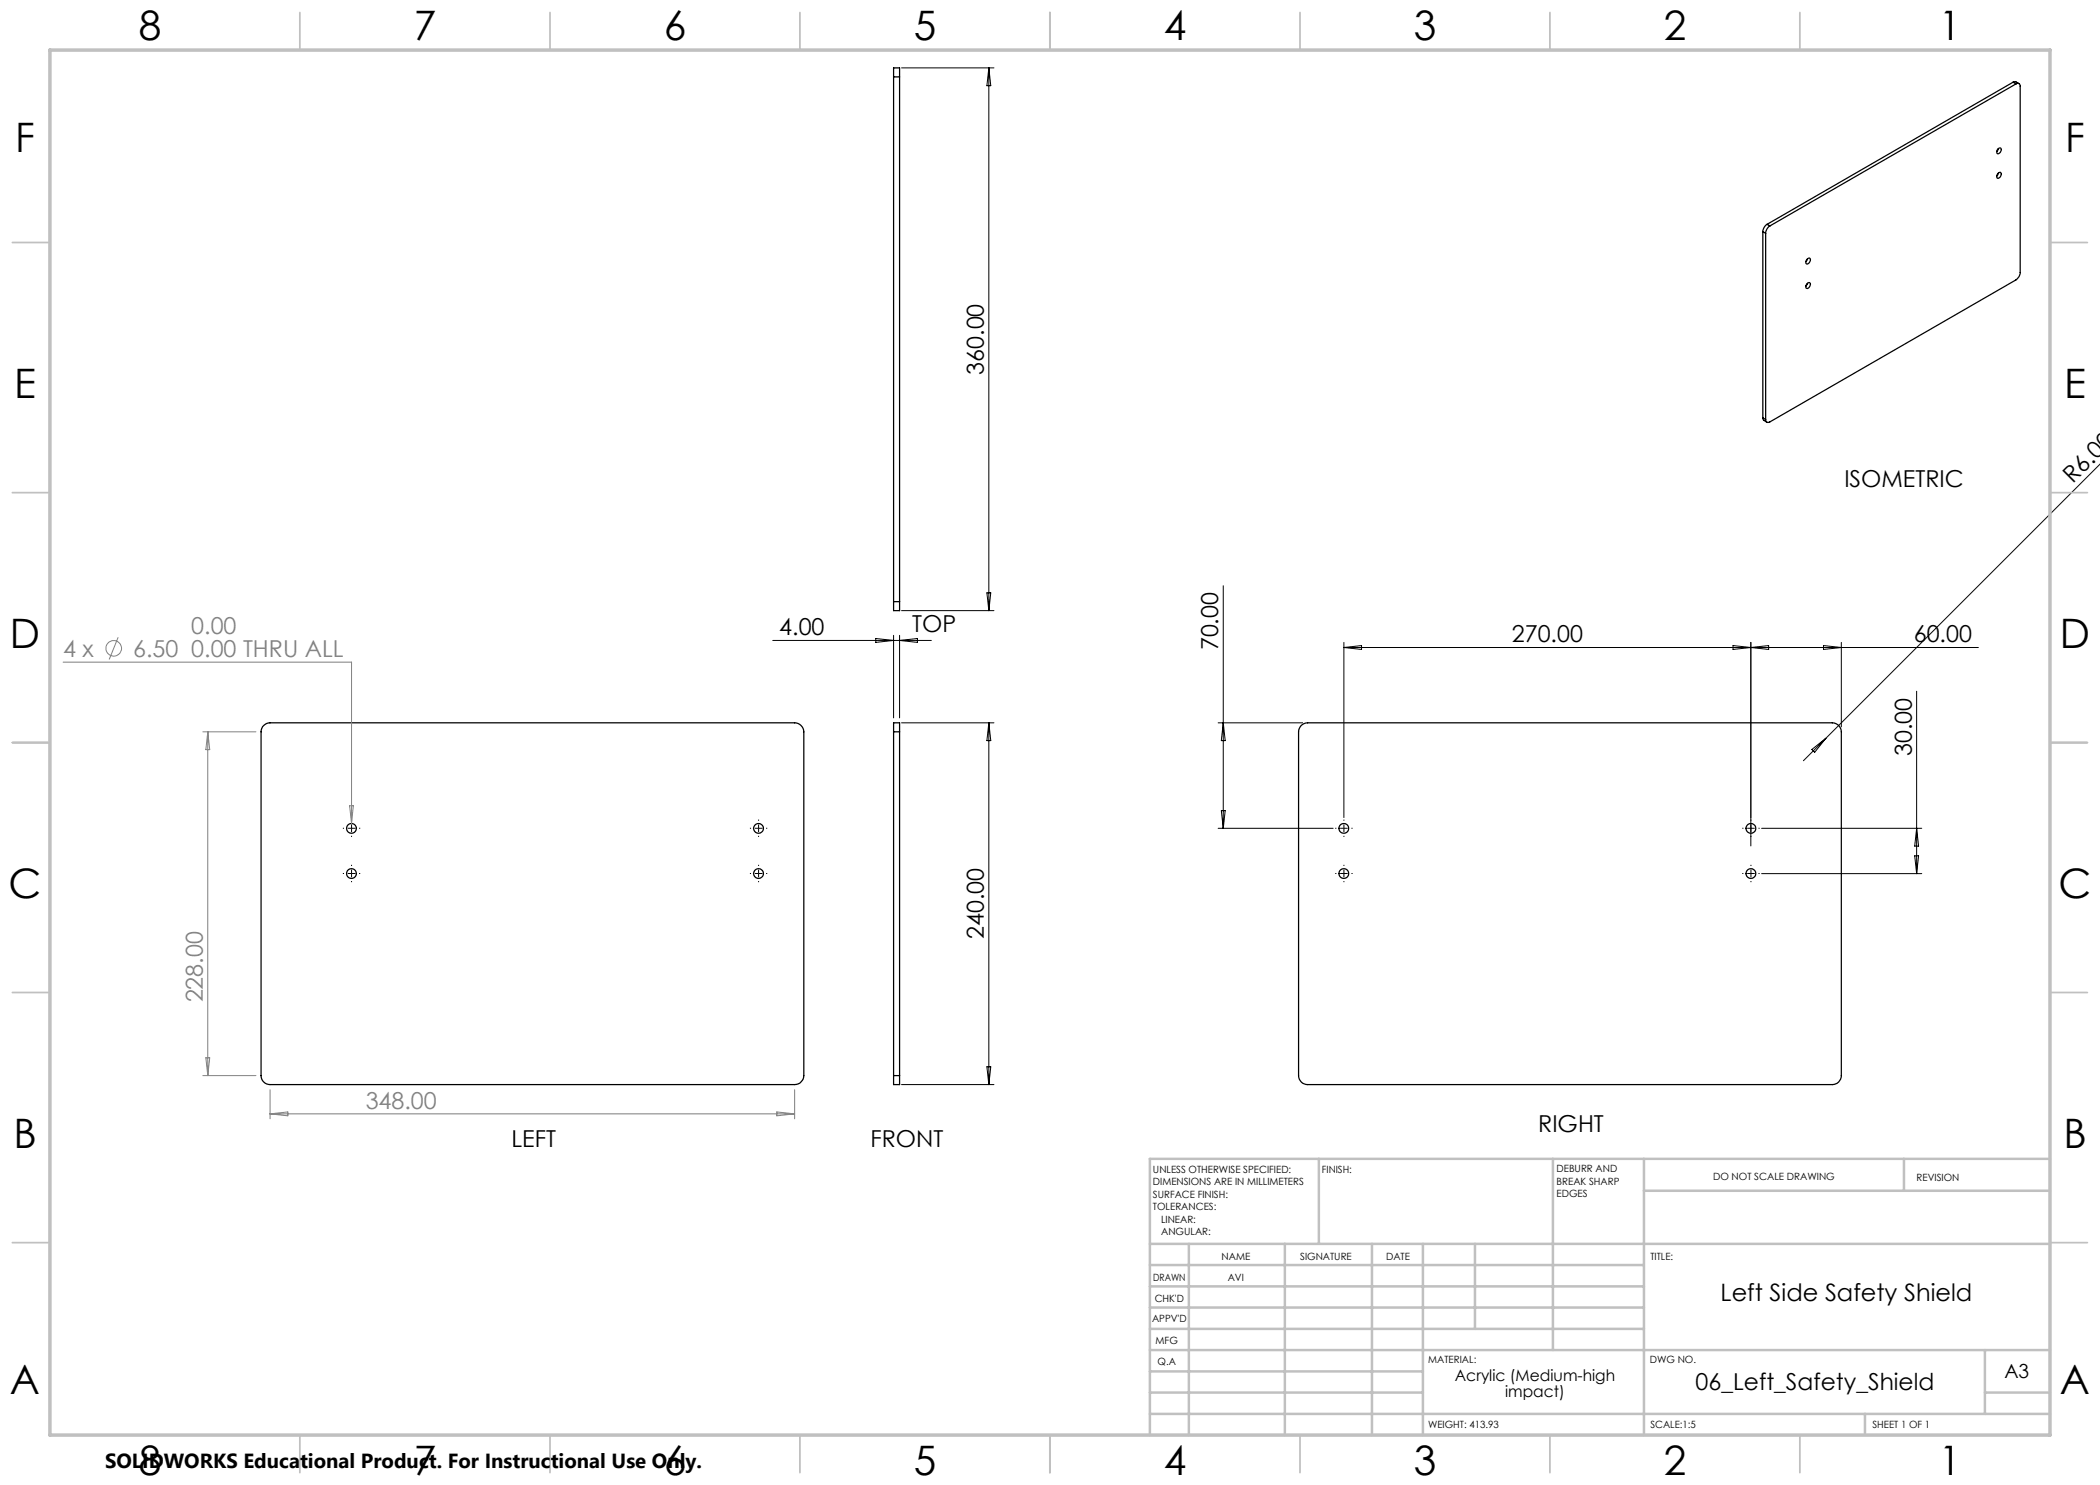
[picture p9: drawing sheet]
<svg xmlns="http://www.w3.org/2000/svg" width="420mm" height="297mm" viewBox="0 0 420 297" stroke-linecap="round" stroke-linejoin="round" font-family="sans-serif">
<g fill="none" stroke="#000" stroke-width=".25">
<path d="M178.7 15.4v-1.8h1.2v1.8M178.7 15.4v104.9M178.7 15.4h1.2M179.9 15.4v104.9M402.6 16.4l.5-.1 .7 .4M402.6 16.4l.6 .4M402.6 16.4l-49.2 28.5M403.2 16.8a.51 .51 0 0 1 .6-.1 .51 .51 0 0 1 .2 .5v37.3a1.87 1.87 0 0 1-.8 1.5l-49.2 28.4a.51 .51 0 0 1-.6 0 .51 .51 0 0 1-.3-.5M403.2 16.8l-49.2 28.4M399.5 29.9l.4-.3a.52 .52 0 0 1 .4 .5 .52 .52 0 0 1-.4 .5l-.2 .2-.3-.1-.1-.3zM399.5 34.8l.4-.3a.66 .66 0 0 1 .3 .7 .66 .66 0 0 1-.7 .5l-.2-.4zM399.7 29.7l-.4 .6"/>
<path d="M399.7 34.6l-.4 .6M352.6 46.3l.5 .4M352.6 46.3v37.3M353.1 46.7v37.2M353.4 44.9a1.88 1.88 0 0 0-.8 1.4M353.4 44.9l.6 .3M354 45.2a1.87 1.87 0 0 0-.9 1.5M361.5 56.7l.3-.2a.64 .64 0 0 1 .2 .8 .64 .64 0 0 1-.6 .4l-.2-.2v-.3zM361.5 51.8l.3-.2a.66 .66 0 0 1 .2 .8 .66 .66 0 0 1-.6 .4l-.2-.2v-.3zM361.5 51.8l-.3 .5M361.5 56.7l-.3 .5M352.6 83.6l.1 .4 .7 .5"/>
<path d="M352.6 83.6l.5 .3M178.7 120.3v1.8h1.2v-1.8M178.7 120.3h1.2M52.7 145.1l.6-.4 .7-.1h104.9a1.87 1.87 0 0 1 1.9 1.8v68.7a1.87 1.87 0 0 1-1.9 1.8h-104.9a1.81 1.81 0 0 1-1.8-1.8v-68.7l.2-.7zM178.7 146.4v-1.8h1.2v1.8M178.7 146.4h1.2M178.7 146.4v68.7M179.9 146.4v68.7M260.2 145.1l.6-.4 .7-.1h105a1.81 1.81 0 0 1 1.8 1.8v68.7a1.81 1.81 0 0 1-1.8 1.8h-105a1.81 1.81 0 0 1-1.8-1.8v-68.7l.2-.7zM178.7 215.1v1.8h1.2v-1.8M178.7 215.1h1.2"/>
<circle cx="70.3" cy="174.7" r=".98"/>
<circle cx="70.3" cy="165.7" r=".98"/>
<circle cx="151.7" cy="174.7" r=".98"/>
<circle cx="151.7" cy="165.7" r=".98"/>
<circle cx="268.8" cy="165.7" r=".98"/>
<circle cx="268.8" cy="174.7" r=".98"/>
<circle cx="350.2" cy="174.7" r=".98"/>
<circle cx="350.2" cy="165.7" r=".98"/>
</g>
<g fill="none" stroke="#808080" stroke-width=".2">
<path d="M12.6 132.4h57.7v32.3M23.6 127.5l-1.8 4.4M40.6 146.4h10.6M41.6 146.4v68.7M41.6 146.4l.3 3.5h-.7zM69.9 161.1h.8l-.4 3.6zM40.6 215.1h10.6M41.2 211.6h.7l-.3 3.5zM54 217.9v5.9M158.9 217.9v5.9M54 222.8h104.9M54 222.8l3.6-.4v.8z"/>
<path d="M155.4 222.4l3.5 .4-3.5 .4z"/>
<circle cx="22.8" cy="129.7" r="1.55"/>
</g>
<g fill="none" stroke="#000" stroke-width=".2" stroke-dasharray="15.2 1.3 1.3 1.3" stroke-linecap="butt">
<path d="M68.8 174.7h-.2M68.8 165.7h-.2M70.3 174.7v-.8M70.3 174.7h-.7M70.3 174.7v.8M70.3 174.7h.8M70.3 173.2v-.2M70.3 176.2v.2M70.3 165.7v-.8M70.3 165.7h-.7M70.3 165.7v.7M70.3 165.7h.8"/>
<path d="M70.3 164.1v-.2M70.3 167.2v.2M71.8 174.7h.2M71.8 165.7h.2M150.2 165.7h-.2M150.2 174.7h-.2M151.7 165.7v-.8M151.7 165.7h-.7M151.7 165.7v.7M151.7 165.7h.8M151.7 164.1v-.2M151.7 167.2v.2"/>
<path d="M151.7 174.7v-.8M151.7 174.7h-.7M151.7 174.7v.8M151.7 174.7h.8M151.7 173.2v-.2M151.7 176.2v.2M153.2 165.7h.2M153.2 174.7h.2M267.3 165.7h-.2M267.3 174.7h-.2M268.8 165.7v-.8M268.8 165.7h-.8"/>
<path d="M268.8 165.7v.7M268.8 165.7h.7M268.8 164.1v-.2M268.8 167.2v.2M268.8 174.7v-.8M268.8 174.7h-.8M268.8 174.7v.8M268.8 174.7h.7M268.8 173.2v-.2M268.8 176.2v.2M270.3 165.7h.2M270.3 174.7h.2"/>
<path d="M348.7 174.7h-.2M348.7 165.7h-.2M350.2 174.7v-.8M350.2 174.7h-.8M350.2 174.7v.8M350.2 174.7h.7M350.2 173.2v-.2M350.2 176.2v.2M350.2 165.7v-.8M350.2 165.7h-.8M350.2 165.7v.7M350.2 165.7h.7"/>
<path d="M350.2 164.1v-.2M350.2 167.2v.2M351.7 174.7h.2M351.7 165.7h.2"/>
</g>
<g fill="none" stroke="#000" stroke-width=".2">
<path d="M180.3 13.6h18.5M197.8 13.6v108.5M197.8 13.6l.4 3.5h-.8zM420 92.8l-59.3 59.3M197.4 118.6h.8l-.4 3.5zM244.7 117.2v48.5M154.6 128.1h31.7M175.2 127.7l3.5 .4-3.5 .4zM178.7 127.1v16.5M179.9 127.1v16.5M179.9 128.1l3.6-.4v.8zM180.3 122.1h18.5"/>
<path d="M268.8 128.5v35M268.8 129.5h126.9M268.8 129.5l3.5-.4v.8zM346.6 129.1l7.1 .8v-.8l-7.1 .8zM350.2 128.5v40.7M364.7 129.1l3.6 .4-3.6 .4zM368.3 128.5v16.9M383.3 138.3v36.4M180.3 144.6h18.5M197.8 144.6v72.3M197.8 144.6l.4 3.5h-.8zM243.6 144.6h16.9"/>
<path d="M244.7 144.6l.3 3.5h-.7zM362.4 149.9l2.8-2.2-2.3 2.8zM243.6 165.7h23M244.3 162.1h.7l-.3 3.6zM352.3 165.7h32.1M352.3 174.7h32.1M382.9 171.2h.8l-.4 3.5zM383.3 165.7l.4 3.5h-.8zM180.3 216.9h18.5M197.4 213.4h.8l-.4 3.5z"/>
</g>
<g fill="none" stroke="#c0c0c0" stroke-width=".35">
<path d="M60 2.5v7.5M110 2.5v7.5M160 2.5v7.5M210 2.5v7.5M260 2.5v7.5M310 2.5v7.5M360 2.5v7.5M2.5 48.5h7.5M410 48.5h7.5M2.5 98.5h7.5M410 98.5h7.5M2.5 148.5h7.5"/>
<path d="M410 148.5h7.5M2.5 198.5h7.5M410 198.5h7.5M2.5 248.5h7.5M410 248.5h7.5M60 287v7.5M110 287v7.5M160 287v7.5M210 287v7.5M260 287v7.5M310 287v7.5M360 287v7.5"/>
</g>
<g fill="none" stroke="#c0c0c0" stroke-width=".5">
<path d="M263.8 231.8v17M310.6 231.8v38.2M328.8 231.8v55.2M328.8 238.2h81.2M380.8 231.8v6.4M410 231.8h-180v55.2M230 248.8h180M230 257.3h98.8M230 253h98.8M237.8 248.8v38.2M257 248.8v38.2M274.4 248.8v38.2"/>
<path d="M284.6 248.8v38.2M295 248.8v17M230 265.8h98.8M230 261.5h98.8M230 278.5h54.6M230 274.3h54.6M230 270h180M397 278.5h13M397 270v12.8M230 282.8h180M373 282.8v4.2"/>
</g>
<path d="M10 10h400v277h-400z" fill="none" stroke="#c0c0c0" stroke-width=".7"/>
<g font-size="8.1">
<text x="27.7" y="8">8</text>
<text x="82.7" y="8">7</text>
<text x="132.7" y="8">6</text>
<text x="182.7" y="8">5</text>
<text x="232.7" y="8">4</text>
<text x="282.7" y="8">3</text>
<text x="332.7" y="8">2</text>
<text x="387.7" y="8">1</text>
<text x="3" y="30.4">F</text>
<text x="413" y="30.4">F</text>
<text x="2.8" y="79.6">E</text>
<text x="412.8" y="79.6">E</text>
<text x="2" y="129.6">D</text>
<text x="412" y="129.6">D</text>
<text x="1.7" y="179.6">C</text>
<text x="411.7" y="179.6">C</text>
<text x="2.7" y="229.6">B</text>
<text x="412.7" y="229.6">B</text>
<text x="2" y="278.9">A</text>
<text x="412" y="278.9">A</text>
<text x="27.7" y="295">8</text>
<text x="82.7" y="295">7</text>
<text x="132.7" y="295">6</text>
<text x="182.7" y="295">5</text>
<text x="232.7" y="295">4</text>
<text x="282.7" y="295">3</text>
<text x="332.7" y="295">2</text>
<text x="387.7" y="295">1</text>
</g>
<text font-size="4.8" x="344.1" y="260.1">Left Side Safety Shield</text>
<g font-size="4.7">
<text x="196.8" y="74.9" transform="rotate(-90 196.8 74.9)">360.00</text>
<text x="368.9" y="97.3">ISOMETRIC</text>
<text x="414.6" y="96.8" transform="rotate(-45 414.6 96.8)">R6.0</text>
<text x="155.9" y="127.1">4.00</text>
<text x="182.4" y="126.4">TOP</text>
<text x="243.7" y="130.1" transform="rotate(-90 243.7 130.1)">70.00</text>
<text x="302.4" y="128.5">270.00</text>
<text x="382.8" y="128.5">60.00</text>
<text x="382.3" y="151.2" transform="rotate(-90 382.3 151.2)">30.00</text>
<text x="196.8" y="187.8" transform="rotate(-90 196.8 187.8)">240.00</text>
<text x="307.6" y="226.4">RIGHT</text>
<text x="102.3" y="229.4">LEFT</text>
<text x="174.1" y="229.4">FRONT</text>
<text x="339.1" y="278">06_Left_Safety_Shield</text>
</g>
<g font-size="4.7" fill="#808080">
<text x="12.6" y="131.4">4 x</text>
<text x="26.6" y="131.4">6.50 0.00 THRU ALL</text>
<text x="38.3" y="126.9">0.00</text>
<text x="40.6" y="200.5" transform="rotate(-90 40.6 200.5)">228.00</text>
<text x="73.1" y="221.8">348.00</text>
</g>
<text font-size="4.1" x="21" y="293.7">SOLIDWORKS Educational Product. For Instructional Use Only.</text>
<text font-size="3.9" x="400.9" y="275.5">A3</text>
<g font-size="3.2">
<text x="291" y="276.3">Acrylic (Medium-high</text>
<text x="301" y="279.5">impact)</text>
</g>
<g font-size="2">
<text x="230.6" y="234.6">UNLESS OTHERWISE SPECIFIED:</text>
<text x="230.6" y="237.1">DIMENSIONS ARE IN MILLIMETERS</text>
<text x="230.6" y="239.6">SURFACE FINISH:</text>
<text x="264.4" y="234.6">FINISH:</text>
<text x="311.3" y="234.5">DEBURR AND</text>
<text x="311.3" y="237">BREAK SHARP</text>
<text x="311.3" y="239.5">EDGES</text>
<text x="342.6" y="236">DO NOT SCALE DRAWING</text>
<text x="383.3" y="236.2">REVISION</text>
<text x="230.6" y="242.1">TOLERANCES:</text>
<text x="232.2" y="244.6">LINEAR:</text>
<text x="232.2" y="247.1">ANGULAR:</text>
<text x="244.3" y="252">NAME</text>
<text x="260" y="251.9">SIGNATURE</text>
<text x="277.2" y="251.9">DATE</text>
<text x="330.1" y="251.9">TITLE:</text>
<text x="230.6" y="256.1">DRAWN</text>
<text x="245.5" y="256.1">AVI</text>
<text x="230.9" y="260.3">CHK'D</text>
<text x="230.4" y="264.4">APPV'D</text>
<text x="231.1" y="268.8">MFG</text>
<text x="231.5" y="273">Q.A</text>
<text x="285.6" y="272.5">MATERIAL:</text>
<text x="330" y="272.5">DWG NO.</text>
<text x="285.6" y="285.5">WEIGHT: 413.93</text>
<text x="330.1" y="285.6">SCALE:1:5</text>
<text x="374.5" y="285.6">SHEET 1 OF 1</text>
</g>
</svg>
